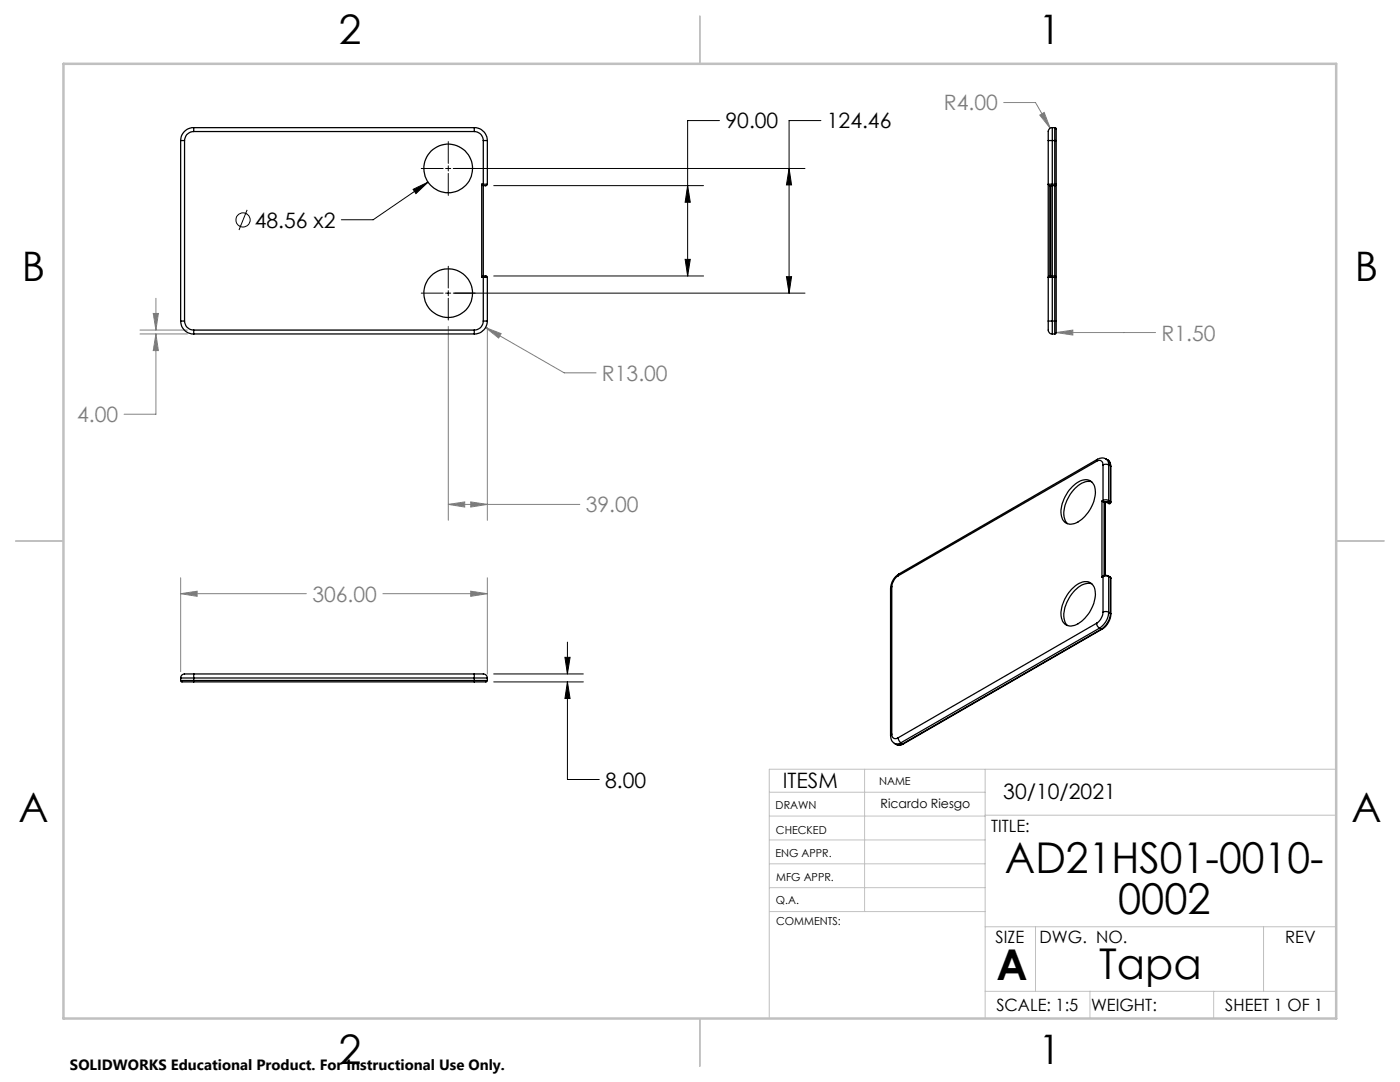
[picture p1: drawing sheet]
<svg xmlns="http://www.w3.org/2000/svg" width="279mm" height="216mm" viewBox="0 0 279 216" stroke-linecap="round" stroke-linejoin="round" font-family="sans-serif">
<g fill="none" stroke="#000" stroke-width=".2">
<path d="M82.4 37.8l3-1.5-2.4 2.3zM84.1 33.6h4.3M85.4 36.3l-10.9 7.6h-6.4M88.9 33.6h1.1M89.5 28.3v4.3M89.5 33.1v1M89.5 34.6v4.4M90.5 33.6h70.2M98.5 37h41.9M137.2 37l.6 3.4h-1.1zM143.6 24.1h-6.4v31M157.5 33.6l.5 3.3h-1z"/>
<path d="M163.8 24.1h-6.3v34.4M49.3 41.9l-1.6 4M84.1 58.5h4.3M88.9 58.5h1.1M89.5 53.1v4.4M89.5 58v1M89.5 59.5v4.4M90.5 58.5h70.2M98.5 55.1h41.9M136.7 51.8h1.1l-.6 3.3zM157 55.2h1l-.5 3.3zM98.5 134.5h17.9"/>
<path d="M98.5 136.1h17.9M112.7 131.2h1.1l-.6 3.3zM113.2 136.1v19.4h6.4M113.2 128.1v6.4M113.2 136.1l.6 3.3h-1.1z"/>
<circle cx="48.5" cy="43.9" r="1.41"/>
</g>
<g fill="none" stroke="#808080" stroke-width=".2">
<path d="M200.3 20.5h6.4l2.9 5.1M207.5 23l.9-.6 1.2 3.2zM31.1 59.5v6.4M27.9 65.9h9.5M27.9 66.6h9.5M30.6 62.5h1l-.5 3.4zM31.1 66.6l.5 3.4h-1zM31.1 66.6v16.1h-6.3M89.5 65.1v38.7M96.9 65.4l3.1 1.2-.5 .9zM96.9 65.4l15.7 9h6.4M97.3 65.3v38.5"/>
<path d="M210.8 66.4l3.3-.5v1zM210.8 66.4h19.8M36.1 118.5l3.2-.5v1zM36.1 115.3v18.7M36.1 118.5h25M76.4 118.5h20.9M89.5 100.6l3.2-.4v1zM89.5 100.6h26.2M93.9 100.2l3.4 .4-3.4 .6zM93.9 118l3.4 .5-3.4 .5zM97.3 115.3v19.2"/>
</g>
<g fill="none" stroke="#c0c0c0" stroke-width=".2">
<path d="M153.5 158.1h43.1M172.5 153.5v28.4M196.6 153.5v49.7M266.7 153.5h-113.2v49.7M153.5 167.6h43.1M153.5 162.8h43.1M153.5 172.4h43.1M153.5 177.1h43.1M196.6 162.7h70.1M153.6 181.9h43M196.6 197.8h70.1M196.6 184.9h70.1"/>
<path d="M206.7 184.9v12.9M217.5 197.8v5.4M242.2 197.8v5.4M252.2 184.9v12.9"/>
</g>
<path d="M139.7 3.2v9.5M3.1 107.9h9.6M266.7 107.9h9.5M139.7 203.2v9.6" fill="none" stroke="#c0c0c0" stroke-width=".25"/>
<path d="M12.7 12.7h254v190.5h-254z" fill="none" stroke="#c0c0c0" stroke-width=".5"/>
<path d="M137.2 37l.6 3.4h-1.1zM136.7 51.8h1.1l-.6 3.3zM82.4 37.8l.6 .8 2.4-2.3zM157 55.2h1l-.5 3.3zM157.5 33.6l.5 3.3h-1zM112.7 131.2h1.1l-.6 3.3zM113.2 136.1l.6 3.3h-1.1z" fill="#000"/>
<path d="M30.6 62.5h1l-.5 3.4zM31.1 66.6l.5 3.4h-1zM96.9 65.4l2.6 2.1 .5-.9zM89.5 100.6l3.2-.4v1zM93.9 100.2l3.4 .4-3.4 .6zM210.8 66.4l3.3 .5v-1zM207.5 23l2.1 2.6-1.2-3.2zM36.1 118.5l3.2-.5v1zM93.9 118l3.4 .5-3.4 .5z" fill="#808080"/>
<g fill="none" stroke="#000" stroke-width=".25">
<path d="M36.1 28h.7M36.1 28v36.1M36.8 28v36.1M38.7 25.5v.7M38.7 26.2a1.85 1.85 0 0 0-1.9 1.8M38.7 25.5a2.58 2.58 0 0 0-2.6 2.5M38.7 25.5h56M38.7 26.2h56M94.7 25.5v.7M94.7 26.2a1.79 1.79 0 0 1 1.7 1.8M94.7 25.5a2.63 2.63 0 0 1 2.6 2.5M96.1 36.8l.3 .2"/>
<path d="M96.1 36.8h.3M96.1 36.8v18.6M96.4 28h.9M96.4 36.8h.9M96.4 36.8v.2M96.4 28v8.8M96.4 37v18.1M97.3 36.8l-.3 .2h-.6M97.3 28v8.8M209.2 28h.8M209.2 28v36.1M209.5 37h.2"/>
<path d="M209.5 37v18.1M209.7 37h.3M209.7 37v18.1M210 25.5a1.03 1.03 0 0 0-.8 1.4v1.1M210 25.5v2.5M210 36.8v.2M210 36.8h-.8v.1l.3 .1M210 25.5h.5M210 36.8h.5M210 37h.5M210 28h.5M210 28v8.8"/>
<path d="M210 37v18.1M210.5 36.8v.2M210.5 36.8h.3l-.3 .2M210.5 28h.3M210.5 25.5l.3 .1v2.4M210.5 25.5v2.5M210.5 28v8.8M210.5 37v18.1M210.8 28v36.1M96.1 55.4h.3M96.4 55.4h.9M96.4 55.1h.6l.3 .3"/>
<path d="M96.4 55.1v.3M96.4 55.1l-.3 .3M96.4 55.4v8.7M97.3 55.4v8.7M209.5 55.1l-.3 .1v.2h.8M209.5 55.1h.2M209.7 55.1h.3M210 55.1v.3M210 55.4h.5M210 55.4v8.7M210 55.1h.5M210.5 55.1l.3 .1-.3 .2"/>
<path d="M210.5 55.1v.3M210.5 55.4v8.7M36.1 64.1h.7M36.1 64.1a2.58 2.58 0 0 0 2.6 2.5M36.8 64.1a1.79 1.79 0 0 0 1.9 1.8M38.7 65.9v.7M38.7 65.9h56M38.7 66.6h56M94.7 65.9v.7M96.4 64.1a1.79 1.79 0 0 1-1.7 1.8M96.4 64.1h.9M97.3 64.1a2.58 2.58 0 0 1-2.6 2.5"/>
<path d="M209.2 64.1h.8M209.2 64.1v1.7a.81 .81 0 0 0 .8 .8M210 64.1v2.5M210 66.6h.5M210 64.1h.5M210.5 64.1h.3M210.5 64.1v2.5M210.8 64.1v2.4l-.3 .1M214 97.2a3.3 3.3 0 0 1 3.6-1.3 3 3 0 0 1 .8 3.7 6.5 6.5 0 0 1-4.6 5 2.02 2.02 0 0 1-2.1-2.4 7.8 7.8 0 0 1 2.3-5zM217.9 96.1a3.8 3.8 0 0 0-3.7 1.7 6.3 6.3 0 0 0-1.6 6.2l.4 .5M218.9 92a.77 .77 0 0 1 .9-.1 .77 .77 0 0 1 .3 .9M218.9 92l-39.7 22.9"/>
<path d="M219 91.7l-.1 .3M219 91.7l-39.6 22.8M219.9 100l.4 .2M219.9 100v15.2M220.1 99.9l.2 .3M220.1 99.9l.4-.2 .8 .2M220.1 92.8l.4-.2 .8 .2M220.1 92.8v7.1M220.1 99.9l-.2 .1M220.7 91.6l-.7-.2-1 .3M220.7 91.6l.4 .4 .2 .8M220.7 91.6l.4 .2"/>
<path d="M221.1 91.8l.5 .6 .1 .7M221.1 91.8h.1M221.1 91.8l.3 .4 .2 .8M221.3 99.9l-.2 .3M221.3 92.8v7.1M221.3 99.9l.3 .2M221.3 92.8l.3 .2M221.6 93l.1 .1M221.6 93v7.1M221.7 93.1v7.1M177.7 117.4v29.4M178 117.1l-.3 .3"/>
<path d="M178 117.1v29.4M179.2 114.9a2.83 2.83 0 0 0-1.2 2.2M179.4 114.5a3.6 3.6 0 0 0-1.7 2.9M179.4 114.5l-.2 .4M214 117.5a3.6 3.6 0 0 1 3.3-1.4 2.9 2.9 0 0 1 1.1 3.8 6.5 6.5 0 0 1-4.6 5 2.02 2.02 0 0 1-2.1-2.3 7.8 7.8 0 0 1 2.3-5.1zM217.9 116.5a3.7 3.7 0 0 0-3.7 1.6 6.3 6.3 0 0 0-1.6 6.2l.4 .5M220.1 115l.4-.1 .8 .1M220.1 115v7.2M220.1 115l-.2 .2M220.2 114.9l.4-.1 .6 .1M220.2 114.9l-.3 .3M220.2 114.9l-.1 .1"/>
<path d="M220.3 100.2l.2 .1M220.3 100.2v14.7M220.5 100.3l.1 .1M220.5 100.3v14.5M220.6 100.4v14.4M220.8 100.2h.1M220.8 100.2h-.5M220.8 100.2l-.3 .1M220.8 100.2h.3M220.8 100.2l.5 .3M220.8 100.2l-.2 .2M221.1 100.2l.3 .2"/>
<path d="M221.2 114.9l.1 .1M221.2 114.9l.3 .2M221.3 100.5h.2M221.3 115v7.2M221.3 115l.3 .3M221.4 100.4l-.1 .1M221.4 100.4l.1 .1M221.5 115.1l.2 .3M221.5 115.1l.1 .2M221.6 100.1l-.2 .3M221.6 115.3l.1 .1M221.6 100.1l.1 .1"/>
<path d="M221.6 115.3v7.1M221.7 100.2l-.2 .3M221.7 115.4v7.1M36.1 135.3h2.6M36.1 135.8h2.6M36.1 135.8l.1 .3h2.5M36.1 135.3v.5M38.7 134.5v.8M38.7 135.8v.3M38.7 134.5h-1.6a.87 .87 0 0 0-1 .8M38.7 135.3v.5M38.7 134.5h56"/>
<path d="M38.7 135.3h56M38.7 135.8h56M38.7 136.1h56M94.7 134.5v.8M94.7 135.8v.3M94.7 135.8h2.6M94.7 134.5h1.6a.82 .82 0 0 1 1 .8M94.7 135.3h2.6M94.7 135.3v.5M97.3 135.8l-.3 .3h-2.3M97.3 135.3v.5M218.9 124.4a1.11 1.11 0 0 0 .5 .9"/>
<path d="M218.9 124.4l-39.7 22.8M219.4 125.3l.4 .3M219.4 125.3l-39.6 22.9M219.8 125.6h.1M219.8 125.6l-39.6 22.8M219.9 125.6l-39.6 22.8M220.1 122.2a3 3 0 0 1-1.2 2.2M220.1 122.2l.4-.2 .8 .2M221.3 122.2a4.1 4.1 0 0 1-1.9 3.1M221.3 122.2l.3 .2M221.6 122.4a4.2 4.2 0 0 1-1.8 3.2M221.6 122.4l.1 .1"/>
<path d="M221.7 122.5a3.8 3.8 0 0 1-1.8 3.1M177.7 146.8l.3 1 .5 .5M178 146.5a.78 .78 0 0 0 .4 .8 .78 .78 0 0 0 .8-.1M178 146.5l-.3 .3M178.5 148.3l.4 .3M179.2 147.2l.3 .7 .3 .3M179.8 148.2l-.7 .2-.6-.1M179.8 148.2l.4 .2M180.2 148.4h.1M180.2 148.4l-.8 .3-.5-.1M180.3 148.4l-.9 .3-.5-.1"/>
<circle cx="89.4" cy="33.6" r="4.9"/>
<circle cx="89.4" cy="58.5" r="4.9"/>
</g>
<g font-size="8.5">
<text x="200.6" y="174.2">AD21HS01-0010-</text>
<text x="223.1" y="182.3">0002</text>
<text x="198.9" y="195.5">A</text>
<text x="219.4" y="195.4">Tapa</text>
</g>
<g font-size="8.1">
<text x="67.6" y="8.9">2</text>
<text x="207.3" y="8.9">1</text>
<text x="4.4" y="56.2">B</text>
<text x="270.4" y="56.2">B</text>
<text x="3.7" y="164.1">A</text>
<text x="269.7" y="164.1">A</text>
<text x="67.6" y="212.4">2</text>
<text x="207.3" y="212.4">1</text>
</g>
<g font-size="4.2" fill="#808080">
<text x="188.4" y="22">R4.00</text>
<text x="231.8" y="67.9">R1.50</text>
<text x="120.1" y="76">R13.00</text>
<text x="15.4" y="84.2">4.00</text>
<text x="116.9" y="102.2">39.00</text>
<text x="62.3" y="120.1">306.00</text>
</g>
<g font-size="4.2">
<text x="144.8" y="25.6">90.00</text>
<text x="165" y="25.6">124.46</text>
<text x="50.8" y="45.4">48.56 x2</text>
<text x="120.8" y="157.1">8.00</text>
<text x="156.2" y="157.2">ITESM</text>
<text x="200.2" y="159.5">30/10/2021</text>
</g>
<g font-size="3.4">
<text x="197.8" y="166">TITLE:</text>
<text x="198.7" y="188.1">SIZE</text>
<text x="207.5" y="188.1">DWG. NO.</text>
<text x="256.5" y="188.2">REV</text>
<text x="198.8" y="201.7">SCALE: 1:5</text>
<text x="217.7" y="201.8">WEIGHT:</text>
<text x="244.5" y="201.7">SHEET 1 OF 1</text>
</g>
<text font-size="3" x="14" y="213.5">SOLIDWORKS Educational Product. For Instructional Use Only.</text>
<text font-size="2.5" x="175.7" y="161.3">Ricardo Riesgo</text>
<g font-size="2.2">
<text x="154.8" y="161.4">DRAWN</text>
<text x="175.4" y="156.6">NAME</text>
<text x="154.9" y="166.3">CHECKED</text>
<text x="154.8" y="171">ENG APPR.</text>
<text x="154.9" y="175.7">MFG APPR.</text>
<text x="154.9" y="180.4">Q.A.</text>
<text x="154.9" y="184.6">COMMENTS:</text>
</g>
</svg>
